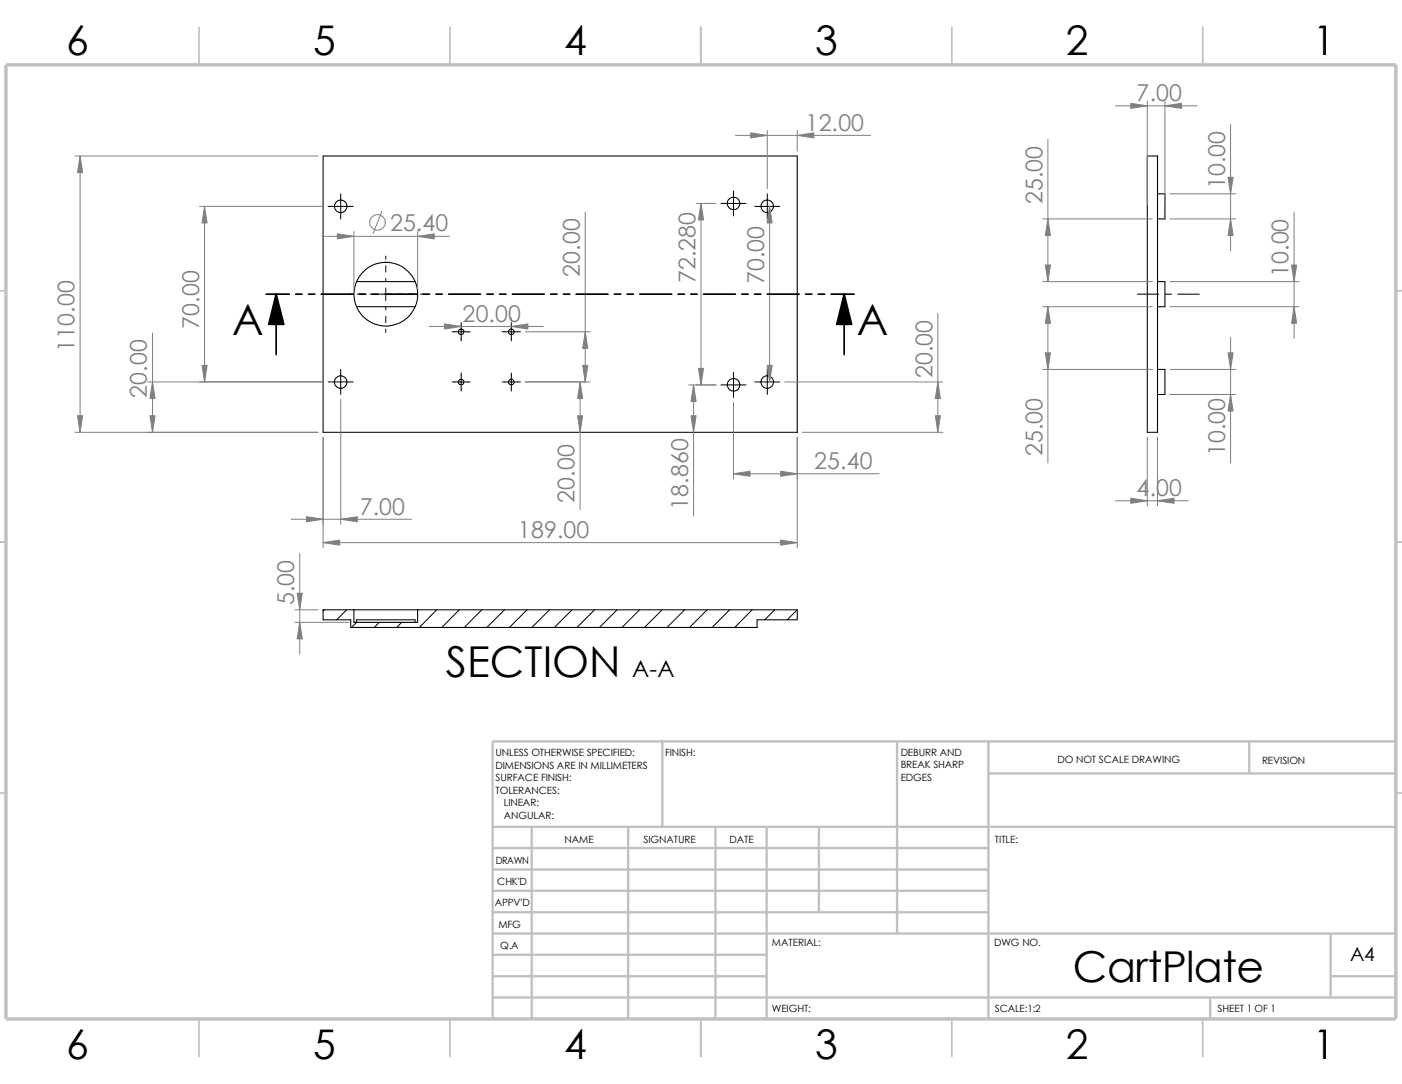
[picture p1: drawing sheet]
<svg xmlns="http://www.w3.org/2000/svg" width="279mm" height="216mm" viewBox="0 0 279 216" stroke-linecap="round" stroke-linejoin="round" font-family="sans-serif">
<g fill="none" stroke="#c0c0c0" stroke-width=".34">
<path d="M39.7 5.4v7.5M89.7 5.4v7.5M139.7 5.4v7.5M189.7 5.4v7.5M239.7 5.4v7.5M-.1 57.9h1.3M278.2 57.9h1.2M-.1 107.9h1.3M278.2 107.9h1.2M-.1 157.9h1.3M278.2 157.9h1.2M39.7 202.9v7.5"/>
<path d="M89.7 202.9v7.5M139.7 202.9v7.5M189.7 202.9v7.5M239.7 202.9v7.5"/>
</g>
<g fill="none" stroke="#c0c0c0" stroke-width=".47">
<path d="M132 147.7v17M178.8 147.7v38.2M197 154.1h81.2M197 147.7v55.2M249 147.7v6.4M278.2 147.7h-180v55.2M98.2 164.7h180M98.2 177.4h98.8M98.2 173.2h98.8M98.2 168.9h98.8M106 164.7v38.2M125.2 164.7v38.2"/>
<path d="M142.6 164.7v38.2M152.8 164.7v38.2M163.2 164.7v17M98.2 194.4h54.6M98.2 185.9h180M98.2 190.2h54.6M98.2 181.7h98.8M98.2 198.7h180M241.2 198.7v4.2M265.2 194.4h13M265.2 185.9v12.8"/>
</g>
<path d="M1.2 12.9h277v190h-277z" fill="none" stroke="#c0c0c0" stroke-width=".68" stroke-linecap="butt"/>
<g fill="none" stroke="#000" stroke-width=".2">
<path d="M67.9 38.6v5M146.2 38v5M152.9 38.6v5M65.4 41.1h5M69.3 58.6h.6M71.2 58.6h1.3M73.7 58.6h.7M75.6 58.6h2.5M76.9 51v.6M76.9 52.9v1.3M76.9 55.5v.6M76.9 57.4v2.5"/>
<path d="M79.4 58.6h.6M81.3 58.6h1.2M83.8 58.6h.7M143.7 40.5h5M150.4 41.1h5M226.7 58.6h4.2M232.2 58.6h1.3M234.7 58.6h4.3M65.4 76.1h5M67.9 73.6v5M76.9 61.1v.6M76.9 63v1.3"/>
<path d="M76.9 65.5v.7M90.1 66.1h3.6M90.1 76.1h3.6M91.9 64.3v3.6M91.9 74.3v3.6M100.1 66.1h3.6M100.1 76.1h3.6M101.9 64.3v3.6M101.9 74.3v3.6M143.7 76.7h5M146.2 74.2v5M150.4 76.1h5"/>
<path d="M152.9 73.6v5M64.6 121.5l-.2 .2M69.1 121.5l-2 1.9M71.1 124l-1 1M75.6 124l-1 1M80.1 124l-1 1M87 121.5l-3.4 3.5M91.5 121.5l-3.4 3.5M96 121.5l-3.5 3.5M100.5 121.5l-3.5 3.5M105 121.5l-3.5 3.5M109.5 121.5l-3.5 3.5"/>
<path d="M114 121.5l-3.5 3.5M118.5 121.5l-3.5 3.5M123 121.5l-3.5 3.5M127.5 121.5l-3.5 3.5M132 121.5l-3.6 3.5M136.4 121.5l-3.5 3.5M140.9 121.5l-3.5 3.5M145.4 121.5l-3.5 3.5M149.9 121.5l-3.5 3.5M154.4 121.5l-2 1.9M158.9 121.5l-2 1.9"/>
</g>
<g fill="none" stroke="#000" stroke-width=".21">
<path d="M64.4 31.1h94.5v55h-94.5zM228.6 31.1h2.1v55h-2.1zM230.7 38.6h1.5v5h-1.5M71 56.1h11.7M230.7 56.1h1.5v5h-1.5M71 61.1h11.7M230.7 73.6h1.5v5h-1.5M70.5 121.5h12.7M70.5 121.5h-6.1v1.9h5.5v1.6h81v-1.6h8v-1.9h-75.7M70.5 121.5v2.5h12.7v-2.5M71 124v-.6h11.7v.6"/>
<circle cx="67.9" cy="41.1" r="1.24"/>
<circle cx="76.9" cy="58.6" r="6.4"/>
<circle cx="146.2" cy="40.5" r="1.24"/>
<circle cx="152.9" cy="41.1" r="1.24"/>
<circle cx="67.9" cy="76.1" r="1.24"/>
<circle cx="91.9" cy="66.1" r=".56"/>
<circle cx="91.9" cy="76.1" r=".56"/>
<circle cx="101.9" cy="66.1" r=".56"/>
<circle cx="101.9" cy="76.1" r=".56"/>
<circle cx="146.2" cy="76.6" r="1.25"/>
<circle cx="152.9" cy="76.1" r="1.24"/>
</g>
<g fill="none" stroke="#808080" stroke-width=".2">
<path d="M14.9 31.1h48.5M16 31.1v55M146.6 27h26.9M152.9 26v11.6M158.9 26v4.1M208.8 27.8v28.3M222.3 21.1h16.2M228.6 20.1v20.7M232.2 20.1v20.7M233.2 38.6h13.1M245.2 24.8v25.2M39.8 41.1h24.6"/>
<path d="M40.8 41.1v35M64.2 47.1h25.4M70.5 46.1v11.5M76.1 42.1l-1.8 4.4M83.2 46.1v11.5M116.6 42.2v33.9M138.7 40.5h4M139.7 40.5v36.2M153.4 41.1v35M207.8 56.1h21.9M207.8 43.6h21.9M233.2 56.1h25.7"/>
<path d="M233.2 43.6h13.1M257.9 42.2v25.2M29.4 76.1h35M30.4 66.3v19.8M67.9 79.6v24.8M85.6 65h22.6M101.9 63.3v.7M104.7 76.1h12.9M104.7 66.1h12.9M115.6 76.1v25.4M137.2 76.7h5.5M138.2 76.7v26.1"/>
<path d="M156.4 76.1h31.5M186.9 62.4v23.7M207.8 61.1h21.9M207.8 73.6h21.9M208.8 61.1v31.1M233.2 61.1h25.7M233.2 73.6h13.1M233.2 78.6h13.1M245.2 67.2v25M14.9 86.1h48.5M64.4 87.1v22M146.2 80.2v15.2"/>
<path d="M146.2 94.4h29M158.9 87.1v22M159.9 86.1h28M222.3 99.7h14.5M228.6 87.1v13.7M230.7 87.1v13.7M58 103.4h24M59.7 110.2v20.1M64.4 108.1h94.5M58.8 121.5h4.6M58.8 124h10.8"/>
<circle cx="75.2" cy="44.3" r="1.55"/>
</g>
<g fill="#808080" stroke="#808080" stroke-width=".2">
<path d="M137.7 82.8h1l-.5 3.3z"/>
<path d="M138.2 76.7l.5 3.3h-1z"/>
<path d="M139.7 40.5l.5 3.3h-1z"/>
<path d="M139.2 73.4h1l-.5 3.3z"/>
<path d="M155.6 107.6l3.3 .5-3.3 .5z"/>
<path d="M64.4 108.1l3.3-.5v1z"/>
<path d="M15.5 82.8h1l-.5 3.3z"/>
<path d="M16 31.1l.5 3.3h-1z"/>
<path d="M67.9 103.4l3.3-.5v1z"/>
<path d="M61.1 102.9l3.3 .5-3.3 .5z"/>
<path d="M30.4 76.1l.5 3.3h-1z"/>
<path d="M29.9 82.8h1l-.5 3.3z"/>
<path d="M40.3 72.8h1l-.5 3.3z"/>
<path d="M40.8 41.1l.5 3.3h-1z"/>
<path d="M67.2 46.6l3.3 .5-3.3 .5z"/>
<path d="M83.2 47.1l3.3-.5v1z"/>
<path d="M88.6 64.5l3.3 .5-3.3 .5z"/>
<path d="M101.9 65l3.3-.5v1z"/>
<path d="M116.6 66.1l.5 3.3h-1z"/>
<path d="M116.1 72.8h1l-.5 3.3z"/>
<path d="M115.6 76.1l.5 3.3h-1z"/>
<path d="M115.1 82.8h1l-.5 3.3z"/>
<path d="M153.4 41.1l.5 3.3h-1z"/>
<path d="M152.9 72.8h1l-.5 3.3z"/>
<path d="M149.6 26.5l3.3 .5-3.3 .5z"/>
<path d="M158.9 27l3.3-.5v1z"/>
<path d="M186.9 76.1l.5 3.3h-1z"/>
<path d="M186.4 82.8h1l-.5 3.3z"/>
<path d="M146.2 94.4l3.3-.5v1z"/>
<path d="M155.6 93.9l3.3 .5-3.3 .5z"/>
<path d="M59.2 118.2h1l-.5 3.3z"/>
<path d="M59.7 124l.5 3.3h-1z"/>
<path d="M208.3 52.8h1l-.5 3.3z"/>
<path d="M208.8 43.6l.5 3.3h-1z"/>
<path d="M208.8 61.1l.5 3.3h-1z"/>
<path d="M208.3 70.3h1l-.5 3.3z"/>
<path d="M244.7 35.3h1l-.5 3.3z"/>
<path d="M245.2 43.6l.5 3.3h-1z"/>
<path d="M230.7 99.7l3.3-.5v1z"/>
<path d="M225.3 99.2l3.3 .5-3.3 .5z"/>
<path d="M232.2 21.1l3.3-.5v1z"/>
<path d="M225.3 20.6l3.3 .5-3.3 .5z"/>
<path d="M257.9 61.1l.5 3.3h-1z"/>
<path d="M257.4 52.8h1l-.5 3.3z"/>
<path d="M244.7 70.3h1l-.5 3.3z"/>
<path d="M245.2 78.6l.5 3.3h-1z"/>
</g>
<path d="M55 58.6l1.6 6h-3zM168.2 58.6l1.5 6h-2.9z" fill="#000" stroke="#000" stroke-width=".34"/>
<g fill="none" stroke="#000" stroke-width=".34">
<path d="M53 58.6h4.7M55 58.6v12M58.9 58.6h1.3M61.5 58.6h1.2M64 58.6h6.4M71.6 58.6h1.3M74.2 58.6h1.2M76.7 58.6h6.4M84.3 58.6h1.3M86.9 58.6h1.2M89.4 58.6h6.4M97 58.6h1.3"/>
<path d="M99.6 58.6h1.2M102.1 58.6h6.4M109.7 58.6h1.3M112.3 58.6h1.2M114.8 58.6h6.4M122.4 58.6h1.3M125 58.6h1.2M127.5 58.6h6.4M135.1 58.6h1.3M137.7 58.6h1.2M140.2 58.6h6.4M147.8 58.6h1.3"/>
<path d="M150.4 58.6h1.2M152.9 58.6h6.4M160.5 58.6h1.3M163.1 58.6h1.2M165.6 58.6h4.6M168.2 58.6v12"/>
</g>
<g font-size="8.5">
<text x="46.3" y="66.8">A</text>
<text x="170.7" y="66.8">A</text>
<text x="88.9" y="134.8">SECTION</text>
<text x="213.8" y="195.7">CartPlate</text>
</g>
<g font-size="8.1">
<text x="13.2" y="10.9">6</text>
<text x="62.4" y="10.9">5</text>
<text x="112.4" y="10.9">4</text>
<text x="162.4" y="10.9">3</text>
<text x="212.4" y="10.9">2</text>
<text x="261.7" y="10.9">1</text>
<text x="13.2" y="210.9">6</text>
<text x="62.4" y="210.9">5</text>
<text x="112.4" y="210.9">4</text>
<text x="162.4" y="210.9">3</text>
<text x="212.4" y="210.9">2</text>
<text x="261.7" y="210.9">1</text>
</g>
<g font-size="4.6" fill="#808080">
<text x="226.5" y="20.2">7.00</text>
<text x="160.5" y="26">12.00</text>
<text x="207.7" y="40.7" transform="rotate(-90 207.7 40.7)">25.00</text>
<text x="244.1" y="37.7" transform="rotate(-90 244.1 37.7)">10.00</text>
<text x="77.7" y="46.1">25.40</text>
<text x="115.5" y="55.1" transform="rotate(-90 115.5 55.1)">20.00</text>
<text x="138.6" y="56.4" transform="rotate(-90 138.6 56.4)">72.280</text>
<text x="152.3" y="56.7" transform="rotate(-90 152.3 56.7)">70.00</text>
<text x="256.8" y="55.2" transform="rotate(-90 256.8 55.2)">10.00</text>
<text x="39.7" y="65.5" transform="rotate(-90 39.7 65.5)">70.00</text>
<text x="92.2" y="64.1">20.00</text>
<text x="14.9" y="70.1" transform="rotate(-90 14.9 70.1)">110.00</text>
<text x="185.8" y="75.4" transform="rotate(-90 185.8 75.4)">20.00</text>
<text x="29.3" y="79.3" transform="rotate(-90 29.3 79.3)">20.00</text>
<text x="162.2" y="93.4">25.40</text>
<text x="207.7" y="90.9" transform="rotate(-90 207.7 90.9)">25.00</text>
<text x="244.1" y="90.9" transform="rotate(-90 244.1 90.9)">10.00</text>
<text x="114.5" y="100.2" transform="rotate(-90 114.5 100.2)">20.00</text>
<text x="137.1" y="101.5" transform="rotate(-90 137.1 101.5)">18.860</text>
<text x="226.5" y="98.8">4.00</text>
<text x="71.7" y="102.5">7.00</text>
<text x="103.2" y="107.1">189.00</text>
<text x="58.6" y="120.6" transform="rotate(-90 58.6 120.6)">5.00</text>
</g>
<text font-size="4.6" x="126" y="134.9">A-A</text>
<text font-size="3.9" x="269.1" y="191.5">A4</text>
<g font-size="2">
<text x="98.8" y="150.6">UNLESS OTHERWISE SPECIFIED:</text>
<text x="98.8" y="153.1">DIMENSIONS ARE IN MILLIMETERS</text>
<text x="98.8" y="155.6">SURFACE FINISH:</text>
<text x="132.5" y="150.6">FINISH:</text>
<text x="179.5" y="155.5">EDGES</text>
<text x="179.5" y="150.5">DEBURR AND</text>
<text x="179.5" y="153">BREAK SHARP</text>
<text x="210.8" y="151.9">DO NOT SCALE DRAWING</text>
<text x="251.5" y="152.1">REVISION</text>
<text x="98.8" y="158.1">TOLERANCES:</text>
<text x="100.4" y="160.6">LINEAR:</text>
<text x="100.4" y="163.1">ANGULAR:</text>
<text x="112.5" y="168">NAME</text>
<text x="128.2" y="167.9">SIGNATURE</text>
<text x="145.4" y="167.9">DATE</text>
<text x="198.3" y="167.9">TITLE:</text>
<text x="98.8" y="172.1">DRAWN</text>
<text x="99.1" y="176.3">CHK'D</text>
<text x="98.6" y="180.4">APPV'D</text>
<text x="99.3" y="184.8">MFG</text>
<text x="99.7" y="189">Q.A</text>
<text x="153.8" y="188.5">MATERIAL:</text>
<text x="198.1" y="188.5">DWG NO.</text>
<text x="153.8" y="201.5">WEIGHT:</text>
<text x="198.2" y="201.6">SCALE:1:2</text>
<text x="242.7" y="201.6">SHEET 1 OF 1</text>
</g>
</svg>
